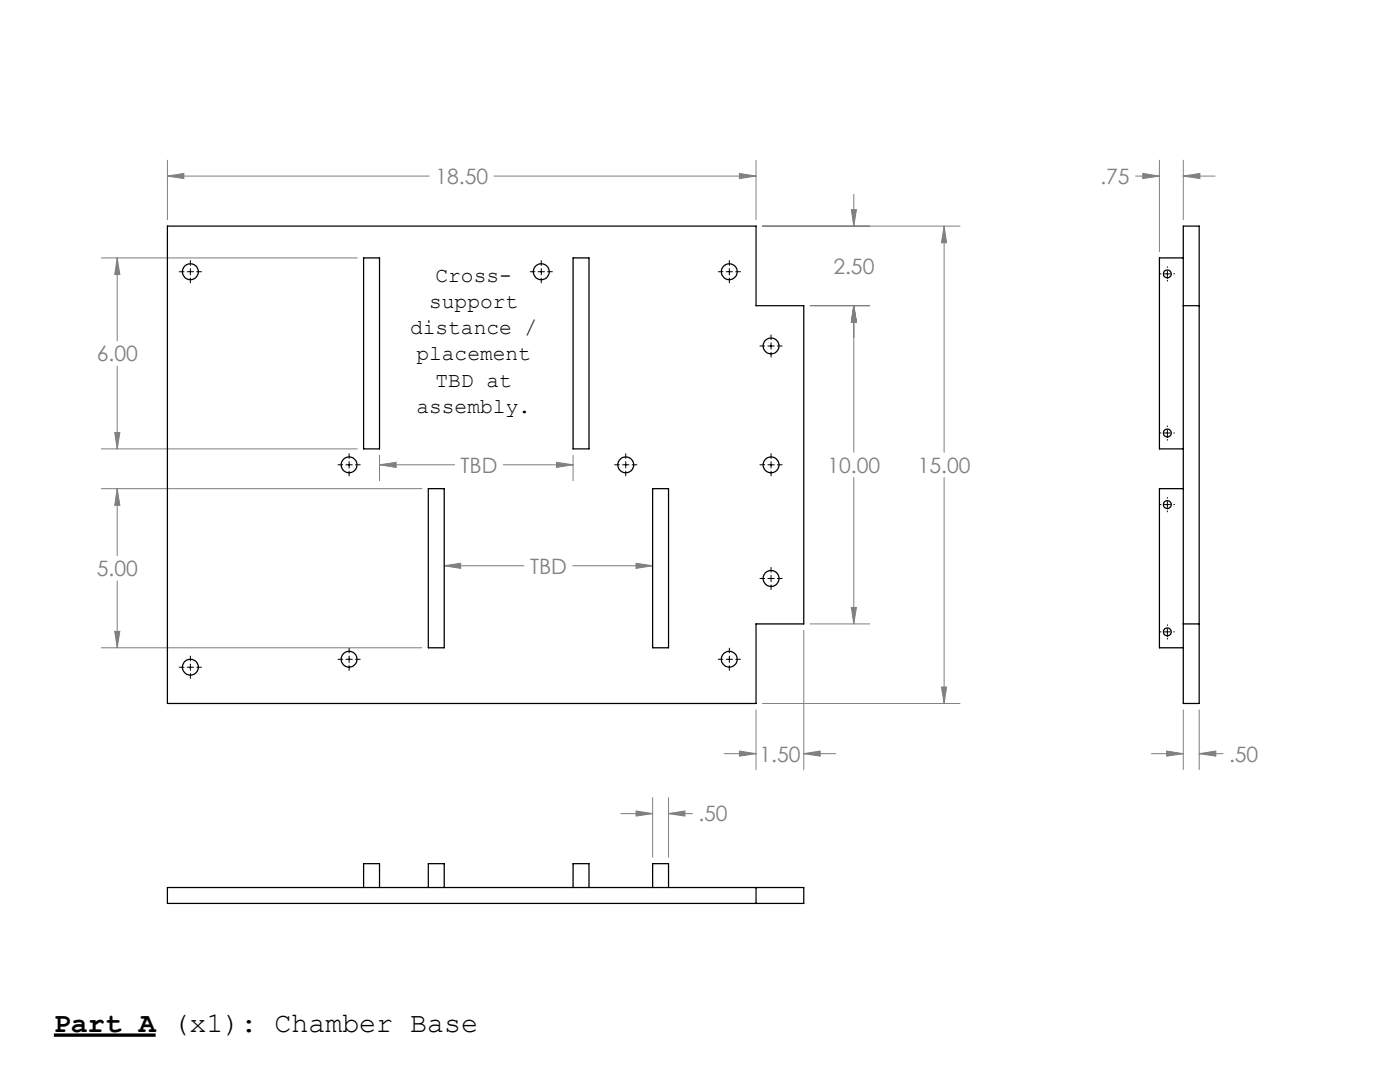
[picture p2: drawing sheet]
<svg xmlns="http://www.w3.org/2000/svg" width="279mm" height="216mm" viewBox="0 0 279 216" stroke-linecap="round" stroke-linejoin="round" font-family="sans-serif">
<path d="M10.7 206.5h20.4" fill="none" stroke="#000" stroke-width=".67" stroke-linecap="butt"/>
<g fill="none" stroke="#808080" stroke-width=".2">
<path d="M33.4 35.1l3.3-.5v1zM33.4 32v11.9M33.4 35.1h52.3M98.6 35.1h52.3M147.6 34.6l3.3 .5-3.3 .5zM150.9 32v11.9M170.4 38.8v6.3M226.6 35.1h4.8M228.1 34.6l3.3 .5-3.3 .5zM231.4 32v18.2M236.1 35.1l3.4-.5v1zM236.1 35.1h6.4"/>
<path d="M236.1 32v11.9M20.2 51.5h51.1M23.4 51.5l.5 3.3h-1zM23.4 51.5v16.5M152.2 45.1h39.4M169.9 41.8h1l-.5 3.3zM188.4 45.1l.5 3.3h-1zM188.4 45.1v45.1M23.4 73.1v16.5M161.7 61h11.9M170.4 61l.5 3.3h-1zM170.4 61v29.2"/>
<path d="M20.2 89.6h51.1M20.2 97.5h64M22.9 86.3h1l-.5 3.3zM23.4 97.5l.5 3.3h-1zM23.4 97.5v13.4M75.7 92.7l3.4-.4v1zM75.7 90.8v5.1M75.7 92.7h15M100.4 92.7h14M111.1 92.3l3.3 .4-3.3 .6zM114.4 90.8v5.1M170.4 95.3v29.2"/>
<path d="M188.4 95.3v45.1M23.4 115.9v13.4M88.7 112.9l3.2-.5v1zM88.7 112.9h15.9M114.3 112.9h15.9M126.9 112.4l3.3 .5-3.3 .5zM20.2 129.3h64M22.9 126h1l-.5 3.3zM160.4 125.8v27.8M161.7 124.5h11.9M169.9 121.2h1l-.5 3.3zM187.9 137.1h1l-.5 3.3z"/>
<path d="M130.2 159.2v11.9M133.4 159.2v11.9M144.5 150.4h6.4M147.6 149.9l3.3 .5-3.3 .5zM150.9 141.6v12M152.2 140.4h39.4M160.4 150.4l3.3-.5v1zM160.4 150.4h6.4M229.8 150.4h6.3M232.8 149.9l3.3 .5-3.3 .5zM236.1 141.6v12M239.3 150.4l3.3-.5v1z"/>
<path d="M239.3 150.4h4.8M239.3 141.6v12M123.9 162.3h6.3M126.9 161.8l3.3 .5-3.3 .5zM133.4 162.3l3.3-.5v1zM133.4 162.3h4.8"/>
</g>
<g fill="none" stroke="#000" stroke-width=".2">
<path d="M35.8 54.2h.9M37.4 54.2h1.2M38 52v1M38 53.6v1.3M38 55.5v.9M39.3 54.2h.9M105.8 54.2h1M107.4 54.2h1.3M108 52v1M108 53.6v1.3M108 55.5v.9M109.3 54.2h.9"/>
<path d="M143.3 54.2h1M144.9 54.2h1.3M145.6 52v1M145.6 53.6v1.3M145.6 55.5v.9M146.8 54.2h1M231.5 54.6h.2M232.3 54.6h1.3M233 53.2v.2M233 54v1.3M233 55.9v.2M234.2 54.6h.2"/>
<path d="M151.7 69h.9M153.2 69h1.3M153.9 66.8v1M153.9 68.4v1.3M153.9 70.3v1M155.2 69h.9M67.5 92.7h.9M69 92.7h1.3M69.7 90.5v1M69.7 92.1v1.3M69.7 94v1M70.9 92.7h1"/>
<path d="M122.7 92.7h.9M124.2 92.7h1.3M124.9 90.5v1M124.9 92.1v1.3M124.9 94v1M126.2 92.7h.9M151.7 92.7h.9M153.2 92.7h1.3M153.9 90.5v1M153.9 92.1v1.3M153.9 94v1M155.2 92.7h.9"/>
<path d="M231.5 86.4h.2M232.3 86.4h1.3M233 85v.1M233 85.8v1.2M233 87.7v.1M233 99.3v.1M234.2 86.4h.2M151.7 115.4h.9M153.2 115.4h1.3M153.9 113.2v1M153.9 114.8v1.3M153.9 116.7v1"/>
<path d="M155.2 115.4h.9M231.5 100.7h.2M232.3 100.7h1.3M233 100v1.3M233 102v.1M234.2 100.7h.2M35.8 133.1h.9M37.4 133.1h1.2M38 130.9v1M38 132.5v1.3M38 134.4v1M39.3 133.1h.9"/>
<path d="M67.5 131.6h.9M69 131.6h1.3M69.7 129.3v1M69.7 130.9v1.3M69.7 132.8v1M70.9 131.6h1M143.3 131.6h1M144.9 131.6h1.3M145.6 129.3v1M145.6 130.9v1.3M145.6 132.8v1M146.8 131.6h1"/>
<path d="M231.5 126.1h.2M232.3 126.1h1.3M233 124.7v.1M233 125.4v1.3M233 127.4v.1M234.2 126.1h.2"/>
</g>
<path d="M147.6 34.6l3.3 .5-3.3 .5zM33.4 35.1l3.3-.5v1zM188.4 45.1l.5 3.3h-1zM187.9 137.1h1l-.5 3.3zM23.4 51.5l.5 3.3h-1zM22.9 86.3h1l-.5 3.3zM23.4 97.5l.5 3.3h-1zM22.9 126h1l-.5 3.3zM169.9 41.8h1l-.5 3.3zM170.4 61l.5 3.3h-1zM169.9 121.2h1l-.5 3.3zM170.4 61l.5 3.3h-1zM160.4 150.4l3.3-.5v1zM147.6 149.9l3.3 .5-3.3 .5zM75.7 92.7l3.4-.4v1zM111.1 92.3l3.3 .4-3.3 .6zM88.7 112.9l3.2-.5v1zM126.9 112.4l3.3 .5-3.3 .5zM126.9 161.8l3.3 .5-3.3 .5zM133.4 162.3l3.3-.5v1zM239.3 150.4l3.3-.5v1zM232.8 149.9l3.3 .5-3.3 .5zM228.1 34.6l3.3 .5-3.3 .5zM236.1 35.1l3.4-.5v1z" fill="#808080"/>
<g fill="none" stroke="#000" stroke-width=".25">
<path d="M33.4 45.1h117.5v15.9h9.5v63.5h-9.5v15.9h-117.5zM72.6 51.5h3.1v38.1h-3.1zM114.4 51.5h3.1v38.1h-3.1zM236.1 51.5h-4.7v38.1h4.7M236.1 45.1h3.2v95.3h-3.2zM236.1 61h3.2M85.5 97.5h3.2v31.8h-3.2zM130.2 97.5h3.2v31.8h-3.2zM236.1 97.5h-4.7v31.8h4.7M236.1 124.5h3.2M33.4 177.1h127v3.2h-127zM72.6 177.1v-4.8h3.1v4.8"/>
<path d="M85.5 177.1v-4.8h3.2v4.8M114.4 177.1v-4.8h3.1v4.8M130.2 177.1v-4.8h3.2v4.8M150.9 177.1v3.2"/>
<circle cx="38" cy="54.2" r="1.59"/>
<circle cx="108" cy="54.2" r="1.59"/>
<circle cx="145.6" cy="54.2" r="1.59"/>
<circle cx="233" cy="54.7" r=".8"/>
<circle cx="153.9" cy="69" r="1.59"/>
<circle cx="69.7" cy="92.8" r="1.58"/>
<circle cx="124.9" cy="92.8" r="1.58"/>
<circle cx="153.9" cy="92.8" r="1.58"/>
<circle cx="233" cy="86.4" r=".8"/>
<circle cx="153.9" cy="115.4" r="1.59"/>
<circle cx="233" cy="100.7" r=".8"/>
<circle cx="38" cy="133.1" r="1.59"/>
<circle cx="69.7" cy="131.5" r="1.59"/>
<circle cx="145.6" cy="131.5" r="1.59"/>
<circle cx="233" cy="126.1" r=".8"/>
</g>
<text font-size="5.6" x="10.7" y="205.8">Part A (x1): Chamber Base</text>
<g font-size="4.2" fill="#808080">
<text x="86.9" y="36.7">18.50</text>
<text x="219.6" y="36.7">.75</text>
<text x="166.3" y="54.6">2.50</text>
<text x="19.3" y="72.1">6.00</text>
<text x="91.9" y="94.3">TBD</text>
<text x="165.1" y="94.3">10.00</text>
<text x="183.1" y="94.3">15.00</text>
<text x="19.3" y="115">5.00</text>
<text x="105.8" y="114.5">TBD</text>
<text x="151.6" y="152">1.50</text>
<text x="245.3" y="152">.50</text>
<text x="139.4" y="163.9">.50</text>
</g>
<g font-size="4.2">
<text x="86.9" y="56.2">Cross-</text>
<text x="85.6" y="61.4">support</text>
<text x="81.8" y="66.7">distance /</text>
<text x="83.1" y="71.9">placement</text>
<text x="86.9" y="77.1">TBD at</text>
<text x="83.1" y="82.4">assembly.</text>
</g>
</svg>
